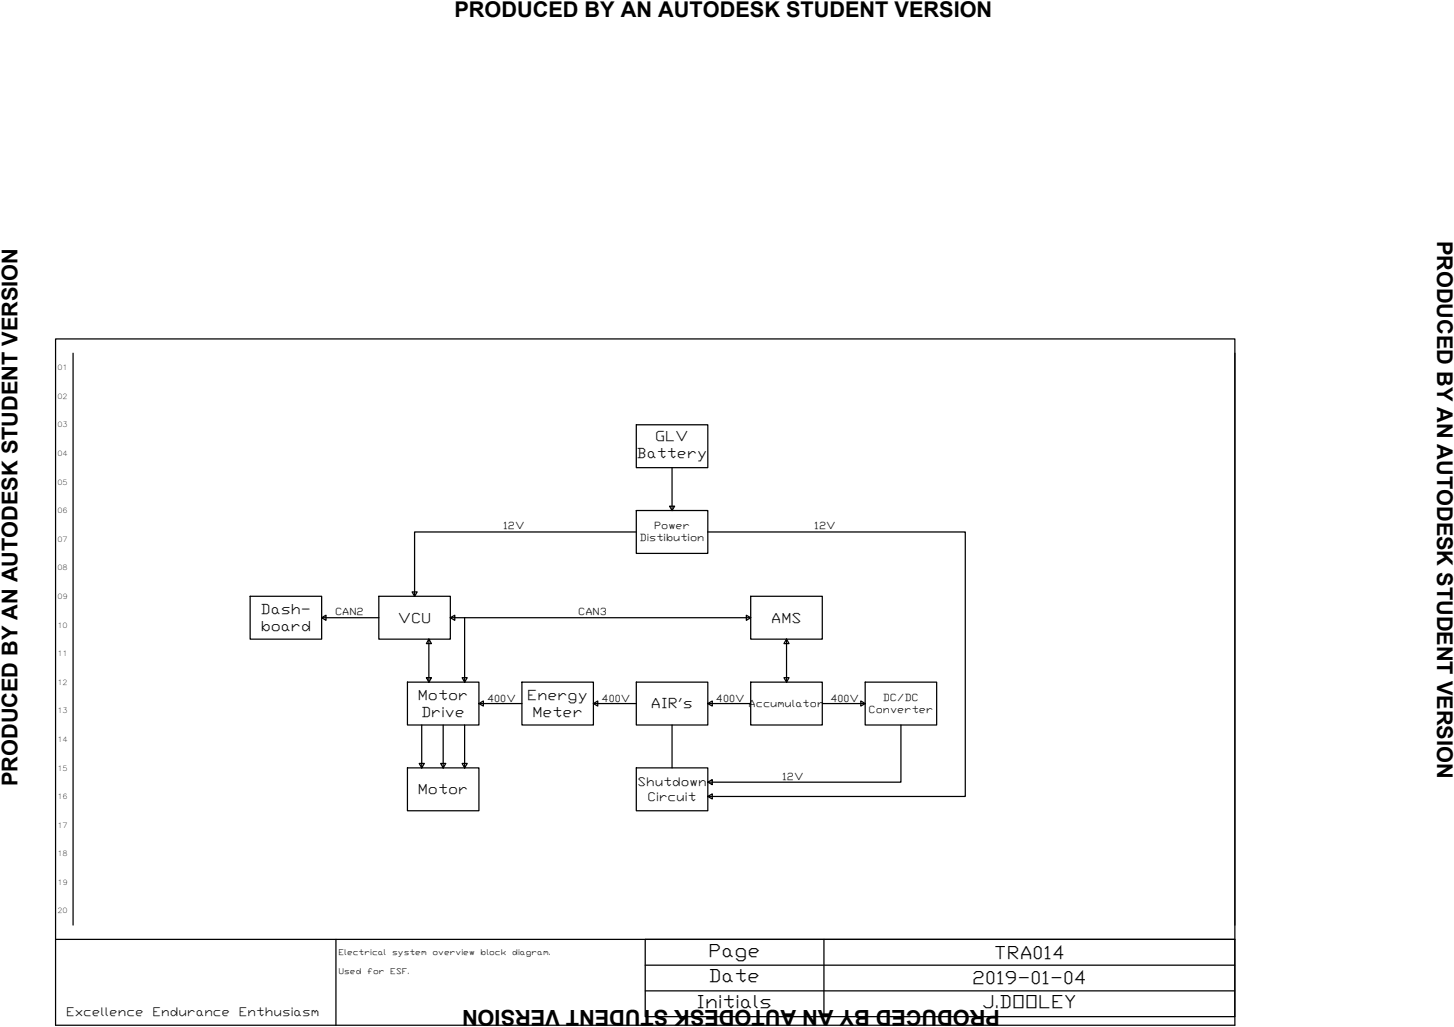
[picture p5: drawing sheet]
<svg xmlns="http://www.w3.org/2000/svg" width="297mm" height="210mm" viewBox="0 0 297 210" stroke-linecap="round" stroke-linejoin="round" font-family="sans-serif">
<g fill="none" stroke="#000" stroke-width=".25">
<path d="M11.4 69.3h240.9v140.2h-240.9zM14.9 72.2v116.9M252.3 72.2v116.9M130 86.8h14.6v8.8h-14.6zM137.3 95.6v8.7M130 104.3h14.6v8.8h-14.6zM130 108.7h-45.3v13.2M136.8 103.5h1l-.5 .8zM144.6 108.7h52.6v54.1h-52.6M51.1 121.9h14.6v8.7h-14.6zM65.7 126.3l.9-.6v1.1zM65.7 126.3h11.7"/>
<path d="M77.4 121.9h14.6v8.7h-14.6zM83.2 139.4h14.6v8.8h-14.6zM84.2 121h1l-.5 .9zM87.1 138.5h1l-.5 .9zM87.6 130.6l.5 .9h-1zM87.6 130.6v8.8M92 126.3l.9-.6v1.1zM92 126.3h61.4M94.4 138.5h1l-.5 .9zM94.9 126.3v13.1M106.6 139.4h14.6v8.8h-14.6zM130 139.4h14.6v8.8h-14.6z"/>
<path d="M152.5 125.7l.9 .6-.9 .5zM153.4 139.4h14.6v8.8h-14.6zM153.4 121.9h14.6v8.7h-14.6zM160.2 138.5h1l-.5 .9zM160.7 130.6l.5 .9h-1zM160.7 130.6v8.8M176.7 139.4h14.7v8.8h-14.7zM83.2 156.9h14.6v8.8h-14.6zM85.6 156h1.1l-.5 .9zM86.2 148.2v8.7M90 156h1.1l-.6 .9zM90.5 148.2v8.7"/>
<path d="M94.4 156h1l-.5 .9zM94.9 148.2v8.7M97.8 143.8l.9-.5v1zM97.8 143.8h8.8M121.2 143.8l.9-.5v1zM121.2 143.8h8.8M130 156.9h14.6v8.8h-14.6zM137.3 148.2v8.7M144.6 143.8l.9-.5v1zM144.6 159.9l.9-.6v1.1zM144.6 143.8h8.8M168 143.8h8.7"/>
<path d="M175.9 143.3l.8 .5-.8 .5zM184.1 148.2v11.7h-39.5M144.6 162.8l.9-.5v1zM11.4 192h240.9v15.8h-120.5v-15.8M68.6 192v17.5M131.8 197.3h120.5M168.3 192v15.8M131.8 202.5h120.5"/>
</g>
<g font-size="4.4">
<text x="92.8" y="3.4">PRODUCED BY AN AUTODESK STUDENT VERSION</text>
<text x="293.6" y="49.2" transform="rotate(90 293.6 49.2)">PRODUCED BY AN AUTODESK STUDENT VERSION</text>
<text x="3.5" y="160.6" transform="rotate(-90 3.5 160.6)">PRODUCED BY AN AUTODESK STUDENT VERSION</text>
<text x="204.3" y="206.4" transform="rotate(180 204.3 206.4)">PRODUCED BY AN AUTODESK STUDENT VERSION</text>
</g>
<g font-size="3.7">
<text x="144.7" y="195.5">Page</text>
<text x="203" y="196">TRA014</text>
<text x="144.7" y="200.8">Date</text>
<text x="198.6" y="201">2019-01-04</text>
<text x="142.3" y="206.1">Initials</text>
<text x="200.6" y="206.1">J.DOOLEY</text>
</g>
<g font-size="2.9">
<text x="130.1" y="93.6">Battery</text>
<text x="133.8" y="90.2">GLV</text>
<text x="53.2" y="125.6">Dash-</text>
<text x="53.3" y="129">board</text>
<text x="81.3" y="127.3">VCU</text>
<text x="157.6" y="127.3">AMS</text>
<text x="85.4" y="143.1">Motor</text>
<text x="107.7" y="143.1">Energy</text>
<text x="86" y="146.5">Drive</text>
<text x="108.8" y="146.5">Meter</text>
<text x="133" y="144.8">AIR's</text>
<text x="85.4" y="162.3">Motor</text>
</g>
<g font-size="2.5">
<text x="130.2" y="160.7">Shutdown</text>
<text x="132.3" y="163.7">Circuit</text>
<text x="13.5" y="207.7">Excellence</text>
<text x="31.1" y="207.7">Endurance</text>
<text x="48.8" y="207.7">Enthusiasm</text>
</g>
<g font-size="2">
<text x="102.8" y="108.2">12V</text>
<text x="130.7" y="110.7">Distibution</text>
<text x="133.6" y="108.2">Power</text>
<text x="166.4" y="108.2">12V</text>
<text x="68.4" y="125.7">CAN2</text>
<text x="118.1" y="125.7">CAN3</text>
<text x="99.5" y="143.4">400V</text>
<text x="122.9" y="143.4">400V</text>
<text x="146.3" y="143.4">400V</text>
<text x="169.6" y="143.4">400V</text>
<text x="180.3" y="143.3">DC/DC</text>
<text x="152.9" y="144.5">Accumulator</text>
<text x="177.4" y="145.7">Converter</text>
<text x="159.8" y="159.4">12V</text>
</g>
<g font-size="1.6">
<text x="69.1" y="195.1">Electrical</text>
<text x="80.1" y="195.1">system</text>
<text x="88.4" y="195.1">overview</text>
<text x="98.2" y="195.1">block</text>
<text x="104.7" y="195.1">diagram.</text>
<text x="69.1" y="199">Used</text>
<text x="75" y="199">for</text>
<text x="79.7" y="199">ESF.</text>
</g>
<g font-size="1.5">
<text x="11.7" y="75.7">01</text>
<text x="11.7" y="81.5">02</text>
<text x="11.7" y="87.3">03</text>
<text x="11.7" y="93.2">04</text>
<text x="11.7" y="99.1">05</text>
<text x="11.7" y="104.9">06</text>
<text x="11.7" y="110.7">07</text>
<text x="11.7" y="116.6">08</text>
<text x="11.7" y="122.4">09</text>
<text x="11.7" y="128.3">10</text>
<text x="11.7" y="134.1">11</text>
<text x="11.7" y="139.9">12</text>
<text x="11.7" y="145.8">13</text>
<text x="11.7" y="151.7">14</text>
<text x="11.7" y="157.5">15</text>
<text x="11.7" y="163.3">16</text>
<text x="11.7" y="169.2">17</text>
<text x="11.7" y="175">18</text>
<text x="11.7" y="180.9">19</text>
<text x="11.7" y="186.7">20</text>
</g>
</svg>
